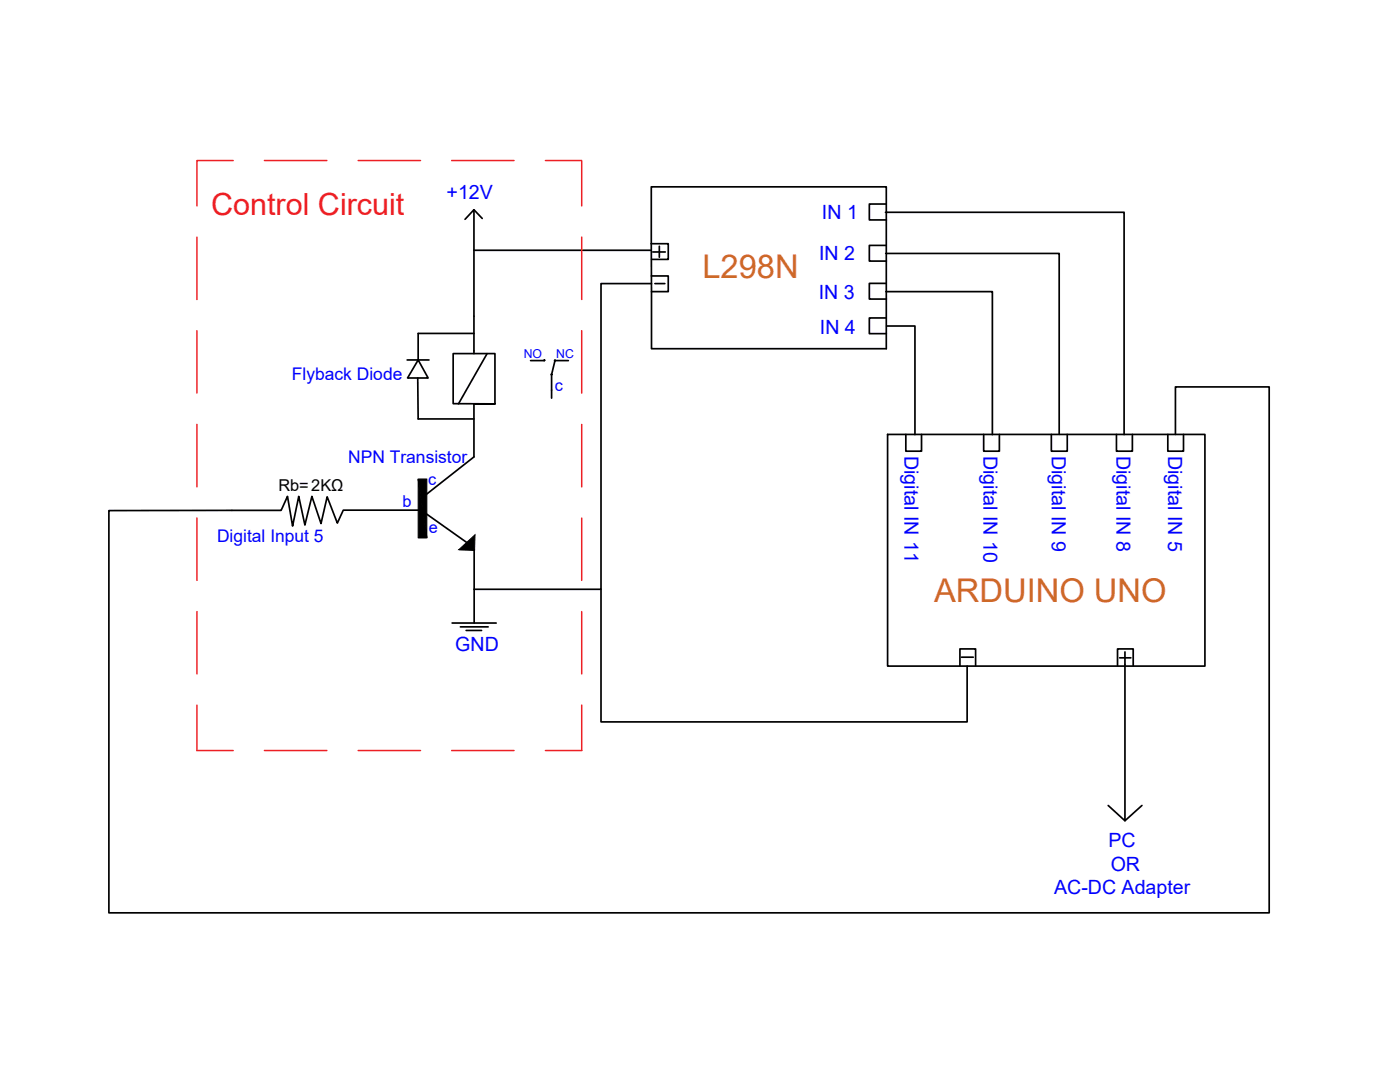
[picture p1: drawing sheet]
<svg xmlns="http://www.w3.org/2000/svg" width="279mm" height="216mm" viewBox="0 0 279 216" stroke-linecap="round" stroke-linejoin="round" font-family="sans-serif">
<!-- layer: 0 -->
<g fill="#000" stroke="#000" stroke-width=".2">
<path d="M83.5 95.6h1.7v11.7zM83.5 95.6h1.7z"/>
<path d="M83.5 107.3h1.7zM83.5 95.6l1.7 11.7h-1.7z"/>
<path d="M91.6 109.7l3.2-3-.1 3zM91.6 109.7l3.1 .1v-.1z"/>
</g>
<g fill="none" stroke="#000" stroke-width=".34">
<path d="M130 37.3h46.9v32.3h-46.9zM92.8 43.8l1.8-1.9v28.7M94.5 49.9h35.4M94.6 41.9l1.6 1.7M130 48.6h3.4v3.2h-3.4M130 55.1h3.4v3.1h-3.4M130 56.6h-10.1v61h-25.3M130.3 50.3h2.5M130.7 56.6h2M131.6 49.1v2.2M176.7 42.4h47.6v44.3M176.8 50.6h34.6v36.1"/>
<path d="M176.8 58.2h21.2v28.5M176.8 40.7h-3.3v3.2h3.4M176.8 49h-3.3v3.1h3.4M176.8 56.5h-3.3v3.2h3.4M81.3 71.8h4.3M83.4 75.4l.1 8.2h11.1M83.5 71.8l1.9 3.6h-4.1zM94.6 66.5h-11.1v5.3M97.2 70.6l-5.7 10M105.9 72h2.7M113.4 72h-2.6l-.7 2.7v4.7M176.8 63.4h-3.3v3.2h3.4"/>
<path d="M176.9 65.1h5.7v21.6M98.8 80.6l-8.4-.1v-9.9h8.4v10h-4.2v10.6l-10.3 8.1M177.1 86.7h63.4v46.2h-63.4zM180.8 86.7v3.3h3.1v-3.3M196.3 86.7v3.3h3.1v-3.3M209.8 86.7v3.3h3.2v-3.3M222.8 86.7v3.3h3.2v-3.3M233.1 86.7v3.3h3.1v-3.3M234.6 86.7v-9.5h18.7v104.9h-231.6v-80.2l34.4-.1 1.3-2.8 1 6 1.2-6 1.2 5.8 1.4-5.8 1.9 5.5 1.2-5.4 2 5.3 1.2-2.6h15.5l9.5 6.7M94.6 109.8v14.5h4.4M119.9 117.6v26.4h73.1v-11.1M90.2 124.3h4.4"/>
<path d="M91.9 125.1h5.5M93 125.8h3.1M191.6 132.8v-3.3h3.1v3.3M191.9 131.1h2.3M223 132.8v-3.3h3.2v3.3M223.4 131.3h2.3M224.5 130.1v33.7l-3.3-3.1M227.9 160.7l-3.4 3.1"/>
<circle cx="108.6" cy="71.9" r=".06"/>
<circle cx="110.1" cy="74.7" r=".06"/>
<circle cx="110.7" cy="71.9" r=".06"/>
</g>
<g fill="none" stroke="#ed1f24" stroke-width=".3">
<path d="M46.5 32h-7.2v9.1M52.8 32h12.4M71.5 32h12.4M90.1 32h12.5M108.9 32h7.2v9.1M39.3 47.3v12.5M116.1 47.3v12.5M39.3 66v12.4M116.1 66v12.4M39.3 84.7v12.4M116.1 84.7v12.4M39.3 103.4v12.4"/>
<path d="M116.1 103.4v12.4M39.3 122v12.5M116.1 122v12.5M39.3 140.7v9.1h7.2M52.8 149.8h12.4M71.5 149.8h12.4M90.1 149.8h12.5M116.1 140.7v9.1h-7.2"/>
</g>
<g font-size="6.5" fill="#cd6928">
<text x="140.2" y="55.4">L298N</text>
<text x="186.4" y="120.2">ARDUINO UNO</text>
</g>
<text font-size="6.1" fill="#ed1f24" x="42.1" y="43">Control Circuit</text>
<g font-size="3.9" fill="#00f">
<text x="89.1" y="39.7">+12V</text>
<text x="164" y="43.7">IN 1</text>
<text x="163.5" y="52">IN 2</text>
<text x="163.4" y="59.8">IN 3</text>
<text x="163.6" y="66.7">IN 4</text>
<text x="180.5" y="91" transform="rotate(90 180.5 91)">Digital IN 11</text>
<text x="196.3" y="91" transform="rotate(90 196.3 91)">Digital IN 10</text>
<text x="209.9" y="91" transform="rotate(90 209.9 91)">Digital IN 9</text>
<text x="222.8" y="91" transform="rotate(90 222.8 91)">Digital IN 8</text>
<text x="233.1" y="91" transform="rotate(90 233.1 91)">Digital IN 5</text>
<text x="90.9" y="129.9">GND</text>
<text x="221.2" y="169">PC</text>
<text x="221.7" y="173.7">OR</text>
<text x="210.4" y="178.5">AC-DC Adapter</text>
</g>
<g font-size="3.5" fill="#00f">
<text x="58.3" y="75.8">Flyback Diode</text>
<text x="69.5" y="92.4">NPN Transistor</text>
<text x="43.3" y="108.2">Digital Input 5</text>
</g>
<g font-size="3.3" fill="#00f">
<text x="110.8" y="78">c</text>
<text x="80.3" y="101.2">b</text>
<text x="85.4" y="96.8">c</text>
<text x="85.6" y="106.3">e</text>
</g>
<text font-size="3.3" x="55.6" y="98.1">Rb=2KΩ</text>
<g font-size="2.4" fill="#00f">
<text x="104.5" y="71.5">NO</text>
<text x="111" y="71.4">NC</text>
</g>
</svg>
